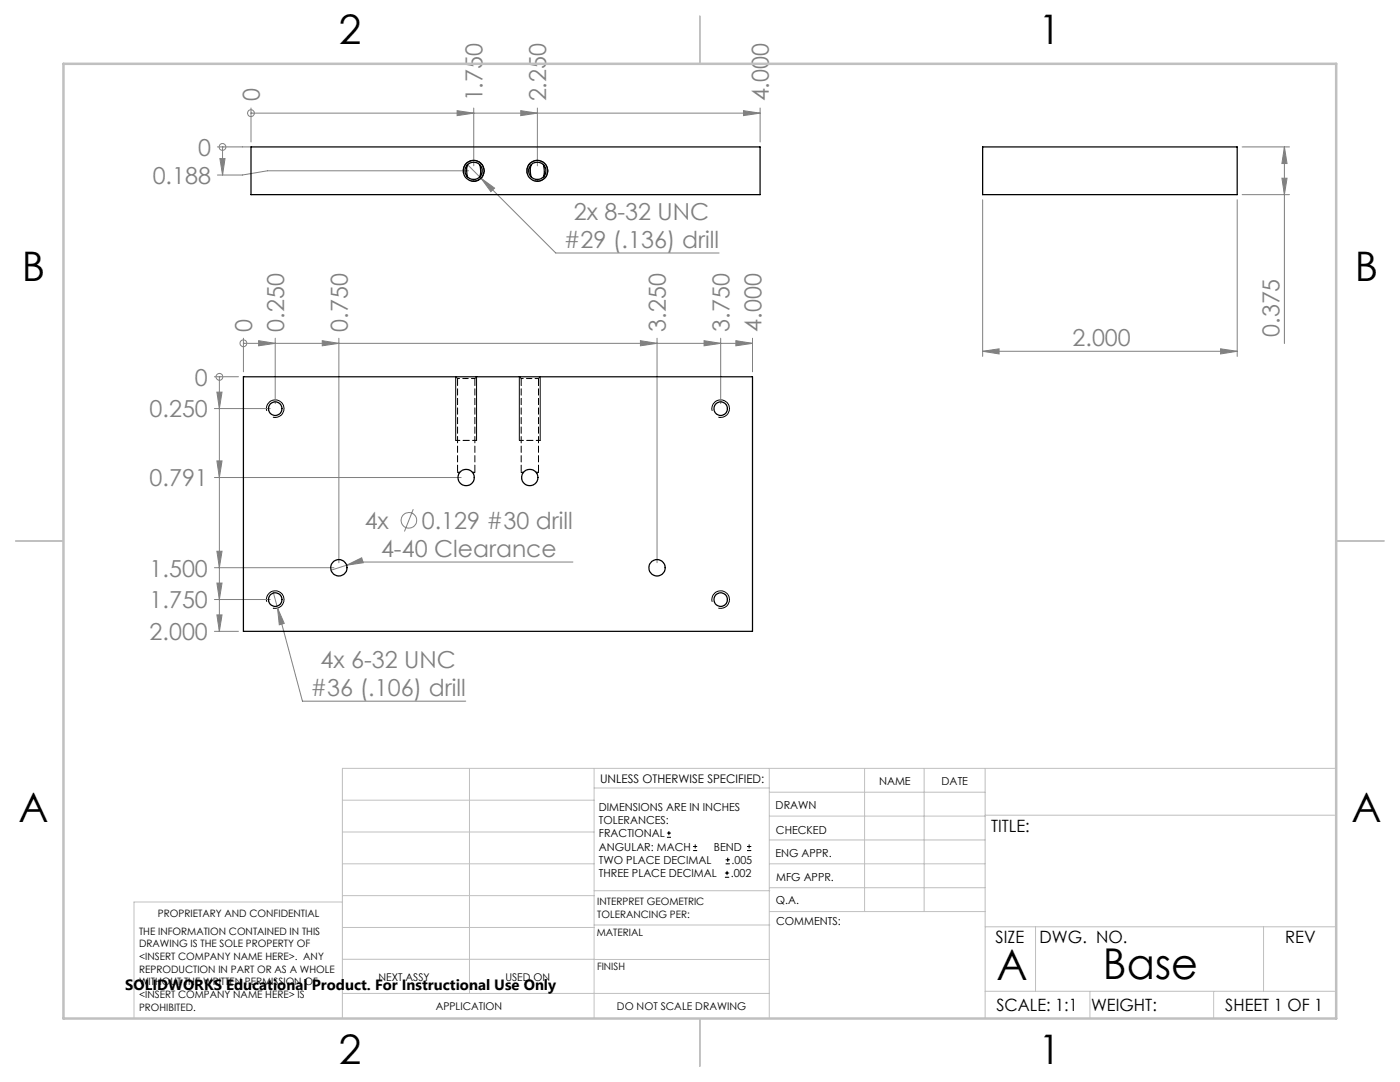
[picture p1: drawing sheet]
<svg xmlns="http://www.w3.org/2000/svg" width="279mm" height="216mm" viewBox="0 0 279 216" stroke-linecap="round" stroke-linejoin="round" font-family="sans-serif">
<g fill="none" stroke="#808080" stroke-width=".2">
<path d="M43.4 29.3h6.7M43.9 31.6h1l-.5 3.3zM44.4 29.3h.1M44.4 29.3v5.6M50.1 22.6h.1M50.1 21.6v6.7M50.1 22.6h101.6M91.2 22.1l3.3 .5-3.3 .5zM93.1 32.6l2.9 3M93.5 34.1h-40.1l-5 .8h-5M94.5 21.6v11.5M96 35.6l2.7 1.9-.7 .7z"/>
<path d="M96 35.6l14.9 14.9h32.6M103.9 22.1l3.3 .5-3.3 .5zM107.2 21.6v11.5M148.4 22.1l3.3 .5-3.3 .5zM151.7 21.6v6.7M196.1 39.9v31.2M246.9 39.9v31.2M247.9 29.3h9.5M247.9 38.8h9.5M255.8 35.6h1.1l-.6 3.2zM256.3 29.3l.6 3.3h-1.1zM256.3 29.3v39.2"/>
<path d="M42.8 75.2h4.8M43.3 78.2h1l-.5 3.3zM43.8 75.2v50.8M43.8 75.2h.1M48.6 68.5h.1M48.6 67.5v6.7M48.6 68.5h101.6M51.6 68l3.3 .5-3.3 .5zM54.9 67.5v13M64.3 68l3.3 .5-3.3 .5zM67.6 67.5v44.8M127.8 68l3.3 .5-3.3 .5z"/>
<path d="M131.1 67.5v44.8M140.5 68l3.3 .5-3.3 .5zM143.8 67.5v13M146.9 68l3.3 .5-3.3 .5zM150.2 67.5v6.7M196.1 70.1l3.3-.5v1zM196.1 70.1h50.8M243.6 69.6l3.3 .5-3.3 .5zM42.8 81.5h11.1M42.8 95.3h49.2M43.3 92h1l-.5 3.3zM42.8 113.3h23.8"/>
<path d="M42.8 119.6h11.1M43.3 110h1l-.5 3.3zM43.3 116.3h1l-.5 3.3zM54.5 117.9l5.9 22h32.6M69.2 112.8l3-1.5 .3 1zM69.2 112.8l-3.1 1M82.5 101.6l-1.8 4.4M114.3 112.1h-43.1l-2 .7M42.8 126h4.8M43.3 122.7h1l-.5 3.3zM55.4 121.3l1.3 3.1-1 .3z"/>
<circle cx="44.4" cy="29.3" r=".68"/>
<circle cx="50.1" cy="22.6" r=".69"/>
<circle cx="43.8" cy="75.2" r=".68"/>
<circle cx="48.6" cy="68.5" r=".68"/>
<circle cx="81.6" cy="103.8" r="1.56"/>
</g>
<g fill="none" stroke="#000" stroke-width=".2">
<path d="M92.5 34.6a2.08 2.08 0 0 1 1.9-2.6 2.08 2.08 0 0 1 2.2 2.3 2.08 2.08 0 0 1-2.6 1.8M105.2 34.6a2.08 2.08 0 0 1 1.9-2.6 2.08 2.08 0 0 1 2.2 2.3 2.08 2.08 0 0 1-2.6 1.8M90.9 75.2v12.7M95.1 75.2v12.7M103.6 75.2v12.7M107.8 75.2v12.7M53.2 82a1.75 1.75 0 0 1 1.6-2.2 1.75 1.75 0 0 1 1.9 1.9 1.75 1.75 0 0 1-2.2 1.5M142.1 82a1.75 1.75 0 0 1 1.6-2.2 1.75 1.75 0 0 1 1.9 1.9 1.75 1.75 0 0 1-2.2 1.5M53.2 120.1a1.75 1.75 0 0 1 1.6-2.2 1.75 1.75 0 0 1 1.9 1.9 1.75 1.75 0 0 1-2.2 1.5M142.1 120.1a1.75 1.75 0 0 1 1.6-2.2 1.75 1.75 0 0 1 1.9 1.9 1.75 1.75 0 0 1-2.2 1.5M133.1 167.1h.8M133.1 166.2h.8"/>
<path d="M133.5 165.8v.9M138.3 169.7h.8M138.3 168.9h.8M138.7 168.5v.8M144.7 175h.8M144.7 174.2h.8M144.8 172.4h.9M144.8 171.6h.9M145.1 173.8v.8M145.2 171.1v.9M149.1 169.7h.8M149.1 168.9h.8"/>
<path d="M149.5 168.5v.8"/>
</g>
<g fill="none" stroke="#c0c0c0" stroke-width=".2">
<path d="M68.3 159.7h50.3M93.7 153.3v44.9M118.6 153.3v49.9M118.6 157.2h34.9M153.5 153.3v49.9M153.5 158.1h43.1M172.5 153.3v28.6M184.4 153.3v28.6M196.6 153.3v49.9M266.7 153.3h-198.4v49.9M68.3 178.7h50.3M68.3 172.4h50.3"/>
<path d="M68.3 166h50.3M68.3 180h-41.6v23.2M118.6 177.7h35M153.5 167.6h43.1M153.5 162.8h43.1M153.5 172.4h43.1M153.5 177.1h43.1M196.6 162.7h70.1M68.3 198.2h85.2M68.3 191.4l85.2 .1M68.3 185.1h50.3M118.6 184.6h35"/>
<path d="M153.6 181.9h43M196.6 197.8h70.1M196.6 184.9h70.1M206.7 184.9v12.9M217.5 197.8v5.4M242.2 197.8v5.4M252.2 184.9v12.9"/>
</g>
<path d="M139.7 3.2v9.5M3.1 107.9h9.6M266.7 107.9h9.5M139.7 203.2v9.6" fill="none" stroke="#c0c0c0" stroke-width=".25"/>
<path d="M12.7 12.7h254v190.5h-254z" fill="none" stroke="#c0c0c0" stroke-width=".5"/>
<path d="M91 87.9h4.1M103.7 87.9h4.1" fill="none" stroke="#000" stroke-width=".2" stroke-dasharray="1.3 .6" stroke-dashoffset=".5"/>
<g fill="#808080">
<path d="M43.9 31.6h1l-.5 3.3z"/>
<path d="M43.3 78.2h1l-.5 3.3zM43.3 92h1l-.5 3.3zM43.3 110h1l-.5 3.3zM43.3 116.3h1l-.5 3.3zM43.3 122.7h1l-.5 3.3z"/>
<path d="M51.6 68l3.3 .5-3.3 .5zM64.3 68l3.3 .5-3.3 .5zM127.8 68l3.3 .5-3.3 .5zM140.5 68l3.3 .5-3.3 .5zM146.9 68l3.3 .5-3.3 .5z"/>
<path d="M91.2 22.1l3.3 .5-3.3 .5zM103.9 22.1l3.3 .5-3.3 .5zM148.4 22.1l3.3 .5-3.3 .5z"/>
<path d="M243.6 69.6l3.3 .5-3.3 .5zM196.1 70.1l3.3-.5v1z"/>
<path d="M55.4 121.3l.3 3.4 1-.3zM69.2 112.8l3.3-.5-.3-1zM96 35.6l2 2.6 .7-.7z"/>
<path d="M255.8 35.6h1.1l-.6 3.2zM256.3 29.3l.6 3.3h-1.1z"/>
</g>
<g fill="none" stroke="#000" stroke-width=".25">
<path d="M50.1 29.3h101.6v9.5h-101.6zM93.3 32.9l-.2 .7 .2 1.7M95.8 32.9l.1 1.1-.1 1.3M106 32.9l-.2 .7 .2 1.7M108.5 32.9l.1 1.1-.1 1.3M196.1 29.3h50.8v9.5h-50.8zM48.6 75.2h101.6v50.8h-101.6z"/>
<circle cx="94.5" cy="34.1" r="2.09"/>
<circle cx="94.5" cy="34.1" r="1.72"/>
<circle cx="107.2" cy="34.1" r="2.09"/>
<circle cx="107.2" cy="34.1" r="1.72"/>
<circle cx="54.9" cy="81.5" r="1.35"/>
<circle cx="93" cy="95.3" r="1.63"/>
<circle cx="105.7" cy="95.3" r="1.63"/>
<circle cx="143.8" cy="81.5" r="1.35"/>
<circle cx="54.9" cy="119.6" r="1.35"/>
<circle cx="67.6" cy="113.3" r="1.63"/>
<circle cx="131.1" cy="113.3" r="1.63"/>
<circle cx="143.8" cy="119.6" r="1.35"/>
</g>
<path d="M91.3 75.5h1.7M93 75.5h1.8M104 75.5h1.7M105.7 75.5h1.8" fill="none" stroke="#000" stroke-width=".2" stroke-dasharray="1.3 .6" stroke-dashoffset=".9"/>
<path d="M91 75.2l.3 .3M94.8 75.5l.3-.3M103.7 75.2l.3 .3M107.5 75.5l.3-.3M91.3 94.2h.5M91.3 94.2l.3 .2M94.3 94.2h.5M94.4 94.4l.4-.2M104 94.2h.5M104 94.2l.3 .2M107 94.2h.5M107.1 94.4l.4-.2" fill="none" stroke="#000" stroke-width=".2" stroke-dasharray="1.3 .6"/>
<path d="M91.3 75.5v18.7M104 75.5v18.7M94.8 94.2v-18.7M107.5 94.2v-18.7" fill="none" stroke="#000" stroke-width=".2" stroke-dasharray="1.3 .6" stroke-dashoffset="-.1"/>
<g font-size="8.5">
<text x="198.9" y="195.5">A</text>
<text x="220.1" y="195.4">Base</text>
</g>
<g font-size="8.1">
<text x="67.6" y="8.9">2</text>
<text x="207.3" y="8.9">1</text>
<text x="4.4" y="56.2">B</text>
<text x="270.4" y="56.2">B</text>
<text x="3.7" y="164.1">A</text>
<text x="269.7" y="164.1">A</text>
<text x="67.6" y="212.4">2</text>
<text x="207.3" y="212.4">1</text>
</g>
<g font-size="4.7" fill="#808080">
<text x="51.9" y="20.2" transform="rotate(-90 51.9 20.2)">0</text>
<text x="96.3" y="20.2" transform="rotate(-90 96.3 20.2)">1.750</text>
<text x="109" y="20.2" transform="rotate(-90 109 20.2)">2.250</text>
<text x="153.5" y="20.2" transform="rotate(-90 153.5 20.2)">4.000</text>
<text x="39.5" y="31.1">0</text>
<text x="30.5" y="36.7">0.188</text>
<text x="114.5" y="43.9">2x 8-32 UNC</text>
<text x="112.5" y="49.4">#29 (.136) drill</text>
<text x="50.4" y="66.2" transform="rotate(-90 50.4 66.2)">0</text>
<text x="56.7" y="66.2" transform="rotate(-90 56.7 66.2)">0.250</text>
<text x="69.4" y="66.2" transform="rotate(-90 69.4 66.2)">0.750</text>
<text x="132.9" y="66.2" transform="rotate(-90 132.9 66.2)">3.250</text>
<text x="145.6" y="66.2" transform="rotate(-90 145.6 66.2)">3.750</text>
<text x="152" y="66.2" transform="rotate(-90 152 66.2)">4.000</text>
<text x="214.1" y="69.1">2.000</text>
<text x="255.3" y="67.2" transform="rotate(-90 255.3 67.2)">0.375</text>
<text x="38.9" y="76.9">0</text>
<text x="29.9" y="83.3">0.250</text>
<text x="29.9" y="97">0.791</text>
<text x="72.8" y="105.5">4x</text>
<text x="84.2" y="105.5">0.129 #30 drill</text>
<text x="76" y="111.1">4-40 Clearance</text>
<text x="29.9" y="115">1.500</text>
<text x="29.9" y="121.4">1.750</text>
<text x="29.9" y="127.7">2.000</text>
<text x="64" y="133.3">4x 6-32 UNC</text>
<text x="62" y="138.9">#36 (.106) drill</text>
</g>
<g font-size="3.4">
<text x="197.8" y="166">TITLE:</text>
<text x="198.7" y="188.1">SIZE</text>
<text x="207.5" y="188.1">DWG. NO.</text>
<text x="256.5" y="188.2">REV</text>
<text x="198.8" y="201.7">SCALE: 1:1</text>
<text x="217.7" y="201.8">WEIGHT:</text>
<text x="244.5" y="201.7">SHEET 1 OF 1</text>
</g>
<text font-size="3" x="25" y="197.6">SOLIDWORKS Educational Product. For Instructional Use Only</text>
<text font-size="2.4" x="119.8" y="156.2">UNLESS OTHERWISE SPECIFIED:</text>
<g font-size="2.2">
<text x="119.5" y="161.8">DIMENSIONS ARE IN INCHES</text>
<text x="154.8" y="161.4">DRAWN</text>
<text x="175.4" y="156.6">NAME</text>
<text x="187.9" y="156.7">DATE</text>
<text x="119.5" y="164.4">TOLERANCES:</text>
<text x="119.5" y="167.1">FRACTIONAL</text>
<text x="154.9" y="166.3">CHECKED</text>
<text x="119.5" y="169.7">ANGULAR: MACH</text>
<text x="119.5" y="172.4">TWO PLACE DECIMAL</text>
<text x="142.5" y="169.7">BEND</text>
<text x="146" y="172.4">.005</text>
<text x="154.8" y="171">ENG APPR.</text>
<text x="119.5" y="175">THREE PLACE DECIMAL</text>
<text x="145.8" y="175">.002</text>
<text x="154.9" y="175.7">MFG APPR.</text>
<text x="154.9" y="180.4">Q.A.</text>
<text x="154.9" y="184.6">COMMENTS:</text>
</g>
<g font-size="2.1">
<text x="75.5" y="195.7">NEXT ASSY</text>
<text x="100.9" y="195.7">USED ON</text>
<text x="86.9" y="201.5">APPLICATION</text>
<text x="123.1" y="201.6">DO NOT SCALE DRAWING</text>
</g>
<g font-size="2">
<text x="31.5" y="182.9">PROPRIETARY AND CONFIDENTIAL</text>
<text x="119.2" y="180.6">INTERPRET GEOMETRIC</text>
<text x="119.2" y="183.1">TOLERANCING PER:</text>
<text x="27.8" y="186.5">THE INFORMATION CONTAINED IN THIS</text>
<text x="27.8" y="189">DRAWING IS THE SOLE PROPERTY OF</text>
<text x="27.8" y="191.6">&lt;INSERT COMPANY NAME HERE&gt;. ANY</text>
<text x="119.1" y="186.7">MATERIAL</text>
<text x="27.8" y="194.1">REPRODUCTION IN PART OR AS A WHOLE</text>
<text x="27.8" y="196.6">WITHOUT THE WRITTEN PERMISSION OF</text>
<text x="119.1" y="193.5">FINISH</text>
<text x="27.8" y="199.1">&lt;INSERT COMPANY NAME HERE&gt; IS</text>
<text x="27.8" y="201.7">PROHIBITED.</text>
</g>
</svg>
